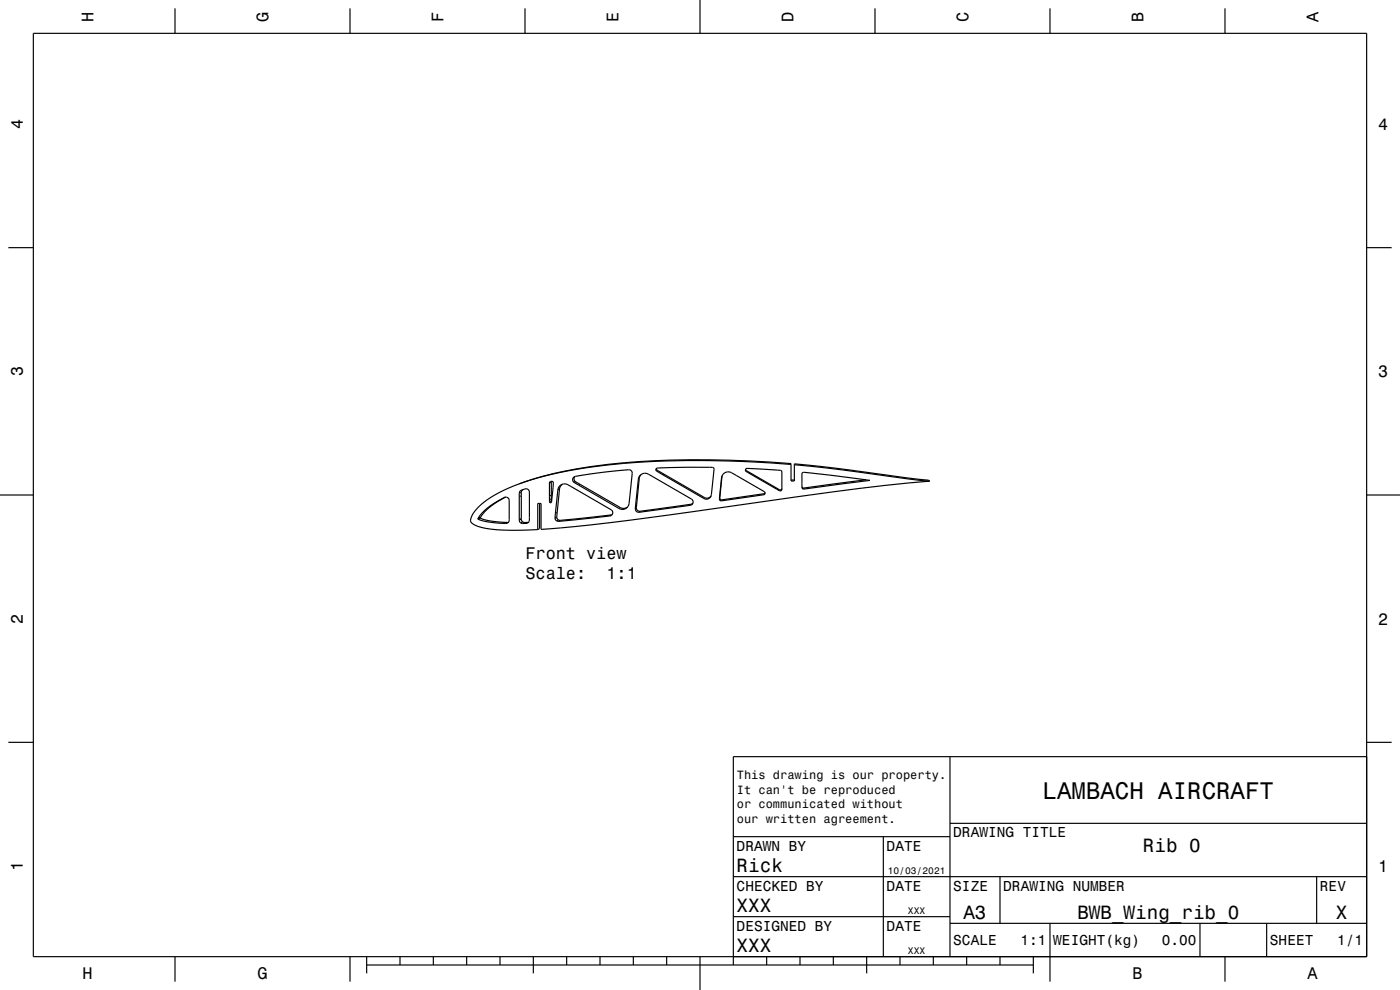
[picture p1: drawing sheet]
<svg xmlns="http://www.w3.org/2000/svg" width="420mm" height="297mm" viewBox="0 0 420 297" stroke-linecap="round" stroke-linejoin="round" font-family="sans-serif">
<g fill="none" stroke="#000" stroke-width=".35">
<path d="M10 10h400v277h-400zM52.5 2.5v7.5M105 2.5v7.5M157.5 2.5v7.5M210 0v10M262.5 2.5v7.5M315 2.5v7.5M367.5 2.5v7.5M2.5 74.3h7.5M410 74.3h7.5M237.3 139.3a270.2 270.2 0 0 0-62.5 1.2 102.7 102.7 0 0 0-19 4.7M238.3 139.4l9.6 1 30.9 4"/>
<path d="M0 148.5h10M141.2 156.3a3.6 3.6 0 0 0 3.2 1.9 56.3 56.3 0 0 0 16.9 .7M141.2 156.2v.1M143.5 155.4a17.6 17.6 0 0 1 8.5-6.2l.5 .3 .3 .6v5.9l-.5 .9a21.4 21.4 0 0 1-9-1.2M143.5 155.4l-.2 .3M144 155.4a22.7 22.7 0 0 0 8.5 1.3M144 155.4l-.7 .3M144.2 155.1l-.2 .3M144.2 155.1l-.7 .3M151.7 149.1a17.9 17.9 0 0 0-7.5 6M155.8 145.2a29.3 29.3 0 0 0-13.4 8.2l-.8 1.3-.4 1.5M156 147.3l1-.4a1.11 1.11 0 0 1 1.8 .7v7.7a1.36 1.36 0 0 1-.3 1.4 1.36 1.36 0 0 1-1.4 .3 1.05 1.05 0 0 1-1.3-1v-8z"/>
<path d="M156.4 147.1h.1M156.9 146.9l-.5 .9v8a1.52 1.52 0 0 0 2.1 .9M161.9 151v7.6l-.6 .3M164.9 144.6l.7-.2 .4 .5-.5 5.7-.3 .2-.3-.3zM165.5 144.4v6.1M167.9 145.8a2.36 2.36 0 0 1 3.4 .1l12 7a1.01 1.01 0 0 1 .5 1.1 1.01 1.01 0 0 1-.9 .8l-15.3 1.6a1.41 1.41 0 0 1-1-2.1l.8-7.4zM168.7 145.3l-.5 .5-.4 .9-.8 8.3a1 1 0 0 0 1.1 1.1l15.5-1.7M172 143.2l.6-.3 4.9-.8 10.3-1.1a1.27 1.27 0 0 1 1.9 1l-1 9a2.01 2.01 0 0 1-3 1.6l-12.6-7.3a1.45 1.45 0 0 1-1.1-2.1zM172.5 142.9a1 1 0 0 0 .2 1.6l13.6 7.9 1.1 .1 .8-.3M192.1 142.5a2.56 2.56 0 0 1 3.5 .4l11.8 6.8a1.13 1.13 0 0 1 .4 1.5 1.13 1.13 0 0 1-1.4 .5l-13.9 1.9a1.31 1.31 0 0 1-1.6-.2 1.31 1.31 0 0 1-.2-1.6l.8-8zM192.3 142.4l-.5 1.1-.9 8.8a1.36 1.36 0 0 0 2.1 .9l14.1-1.9 .8-.4M196.9 140.6l.3-.2 3.9-.1 11.7-.1a1.04 1.04 0 0 1 1.4 .6l-.8 7.8a1.51 1.51 0 0 1-2.2 .9l-14.2-8.2-.2-.3z"/>
<path d="M197 140.5l.2 .6 14.1 8.2a1.5 1.5 0 0 0 2-.6M216.6 142.8l-.7 6.6 .4 .6 12.8-1.9 .4-.3M217 142.2a2.44 2.44 0 0 1 3.4 .2l8.9 5.1a.58 .58 0 0 1 .1 .7 .58 .58 0 0 1-.7 .3l-12.3 1.8a1.03 1.03 0 0 1-.5-1.6l.6-5.3zM223.7 140.8l.2 .4 9.9 5.7h.5l.3-.3M223.7 140.7l1.1-.2 9.5 .7 .3 .4-.1 5.5-.7 .1-9.9-5.7-.3-.3zM237.3 144h1M240.6 146.2v.1M240.7 141.9l.4-.2 2.3 .2 17.6 2.2-19.8 2.6a.96 .96 0 0 1-.6-1.3zM259.7 143.9l-18.6 2.5-.5-.4M278.8 144.4l-.2-.4-3.3-.2a767.2 767.2 0 0 0-37-4.6v5.1h-1v-5.2a263.9 263.9 0 0 0-64.5 1.6 91.8 91.8 0 0 0-17 4.5M278.8 144.4l-21 2.1-35.2 4.9a906.2 906.2 0 0 1-54.8 7l-5.5 .4v-7.8h-1v7.9M410 148.5h10"/>
<path d="M2.5 222.7h7.5M285 227v60M410 222.7h7.5M410 227h-190v62.5M220 251h65M265 251v36M285 247h125M220 275h65M220 263h190M285 277h125M300 263v14M315 277v17.5"/>
<path d="M360 277v10M380 277v10M395 263v14M52.5 287v7.5M105 287v7.5M110 289.5h200M110 287v5M120 287v2.5M130 287v2.5M140 287v2.5M150 287v2.5M160 287v5"/>
<path d="M170 287v2.5M180 287v2.5M190 287v2.5M200 287v2.5M210 287v10M230 287v2.5M240 287v2.5M250 287v2.5M260 287v5M270 287v2.5M280 287v2.5M290 287v2.5"/>
<path d="M300 287v2.5M310 287v5M367.5 287v7.5"/>
</g>
<g fill="none" stroke="#000" stroke-width=".3">
<path d="M151.5 149.2h-.2M152.4 156.7l-.7 .3M156.4 147.8l-.6 .2M156.4 148.7l-.6 .3M156.4 155.6l-.6 .3M156.4 155.8l-.6 .2M156.8 156.6l-.6 .3M157.4 156.8l-.6 .2M158.4 156.7l-.6 .3M165.4 148.5l-.6 .4M165.4 149.6l-.6 .3M165.4 150.3l-.5 .2"/>
<path d="M165.4 144.7l-.6 .2M167 155l-.5 .3M167 155.3l-.5 .3M167.2 153.7l-.6 .3M167.5 156l-.5 .3M167.8 146.7l-.4 .3M168.1 156.1l-.5 .3M172.4 144.3l-.4 .2M172.7 144.5l-.4 .3M174 145.3l-.4 .2M183.3 154.5l-.4 .3M186.1 152.3l-.4 .3"/>
<path d="M190.9 152.3l-.3 .3M190.9 152.5l-.3 .3M191.1 150.8l-.4 .3M191.8 143.5l-.3 .3M192 153.4l-.3 .3M197.2 141.1l-.2 .2M199.1 142.2l-.2 .3M207.3 151.3l-.2 .3M207.8 151.1l-.2 .3M211.3 149.3l-.1 .2M215.9 149.4l-.1 .3M216.1 147.4l-.1 .3"/>
<path d="M216.5 150l-.1 .3M216.6 143.1l-.1 .3M223.9 141.2v.3M224.4 141.5v.2M228.3 148.3l-.1 .3M229.1 148.1v.3M233.1 146.5l-.1 .3M233.8 146.9v.3M241.1 146.4l.1 .3"/>
</g>
<text font-size="7.2" x="312.8" y="239.6">LAMBACH AIRCRAFT</text>
<g font-size="5.8">
<text x="342.9" y="255.6">Rib 0</text>
<text x="221" y="261.6">Rick</text>
<text x="221" y="273.6">XXX</text>
<text x="289" y="275.6">A3</text>
<text x="323.2" y="275.6">BWB_Wing_rib_0</text>
<text x="400.8" y="275.6">X</text>
<text x="221" y="285.6">XXX</text>
</g>
<g font-size="5">
<text x="28.1" y="6.5" transform="rotate(-90 28.1 6.5)">H</text>
<text x="80.6" y="6.5" transform="rotate(-90 80.6 6.5)">G</text>
<text x="133.1" y="6.5" transform="rotate(-90 133.1 6.5)">F</text>
<text x="185.6" y="6.5" transform="rotate(-90 185.6 6.5)">E</text>
<text x="238.1" y="6.5" transform="rotate(-90 238.1 6.5)">D</text>
<text x="290.6" y="6.5" transform="rotate(-90 290.6 6.5)">C</text>
<text x="343.1" y="6.5" transform="rotate(-90 343.1 6.5)">B</text>
<text x="395.6" y="6.5" transform="rotate(-90 395.6 6.5)">A</text>
<text x="6.8" y="38.7" transform="rotate(-90 6.8 38.7)">4</text>
<text x="413.5" y="39">4</text>
<text x="6.8" y="112.9" transform="rotate(-90 6.8 112.9)">3</text>
<text x="413.5" y="113.2">3</text>
<text x="157.6" y="167.8">Front view</text>
<text x="157.6" y="173.8">Scale:</text>
<text x="181.9" y="173.8">1:1</text>
<text x="6.8" y="187.1" transform="rotate(-90 6.8 187.1)">2</text>
<text x="413.5" y="187.4">2</text>
<text x="6.8" y="261.3" transform="rotate(-90 6.8 261.3)">1</text>
<text x="413.5" y="261.6">1</text>
<text x="24.7" y="293.8">H</text>
<text x="77.2" y="293.8">G</text>
<text x="339.7" y="293.8">B</text>
<text x="392.2" y="293.8">A</text>
</g>
<g font-size="4.3">
<text x="286" y="251.2">DRAWING TITLE</text>
<text x="221" y="255.2">DRAWN BY</text>
<text x="266" y="255.2">DATE</text>
<text x="221" y="267.2">CHECKED BY</text>
<text x="266" y="267.2">DATE</text>
<text x="286" y="267.2">SIZE</text>
<text x="301" y="267.2">DRAWING NUMBER</text>
<text x="396" y="267.2">REV</text>
<text x="221" y="279.2">DESIGNED BY</text>
<text x="266" y="279.2">DATE</text>
<text x="286" y="283.6">SCALE</text>
<text x="306.2" y="283.6">1:1</text>
<text x="316" y="283.6">WEIGHT(kg)</text>
<text x="348.6" y="283.6">0.00</text>
<text x="381" y="283.6">SHEET</text>
<text x="401.2" y="283.6">1/1</text>
</g>
<g font-size="3.6">
<text x="221.1" y="233.8">This drawing is our property.</text>
<text x="221.1" y="238.1">It can't be reproduced</text>
<text x="221.1" y="242.5">or communicated without</text>
<text x="221.1" y="246.8">our written agreement.</text>
</g>
<g font-size="2.9">
<text x="266.3" y="262.3">10/03/2021</text>
<text x="272.4" y="274.3">XXX</text>
<text x="272.4" y="286.3">XXX</text>
</g>
</svg>
